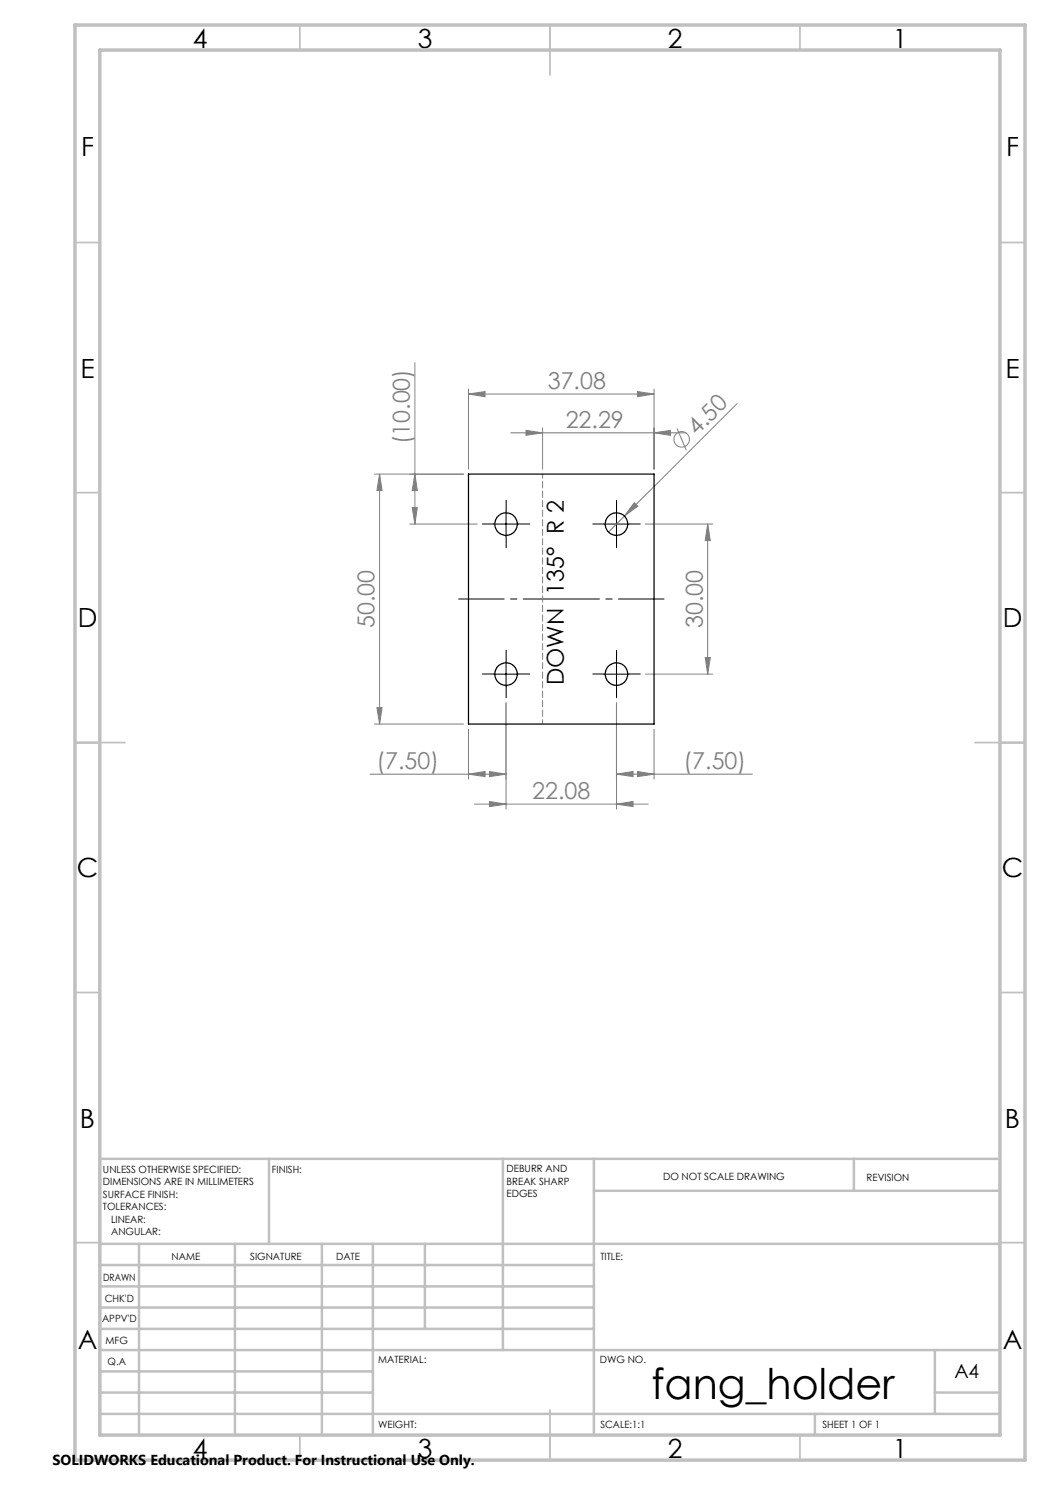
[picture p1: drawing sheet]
<svg xmlns="http://www.w3.org/2000/svg" width="210mm" height="297mm" viewBox="0 0 210 297" stroke-linecap="round" stroke-linejoin="round" font-family="sans-serif">
<g fill="none" stroke="#808080" stroke-width=".2">
<path d="M83 72.5v32.3M93.7 78.8l3.3-.5v1zM93.7 77.8v16M93.7 78.8h37.1M127.5 78.3l3.3 .5-3.3 .5zM130.8 77.8v16M75.9 94.8v50M75.9 94.8l.5 3.3h-1zM83 94.8l.5 3.3h-1.1zM92.7 94.8h-17.8M102.2 86.6h35M105.2 86.1l3.3 .5-3.3 .5z"/>
<path d="M108.5 85.6v8.2M130.8 86.6l3.3-.5v1zM135.4 85.7l1.9 4.4M147.4 80.7l-25.7 25.7M82 104.8h13.5M82.4 101.5h1.1l-.5 3.3zM126.9 100.5l.7 .7-2.7 2zM129 104.8h13.6M141.5 104.8v30M141.5 104.8l.6 3.3h-1.1zM129 134.8h13.6M141 131.5h1.1l-.6 3.3z"/>
<path d="M74 154.8h27.2M74.9 144.8h17.8M75.4 141.5h1l-.5 3.3zM93.7 154.8l3.3-.5v1zM93.7 145.8v10M97.9 154.3l3.3 .5-3.3 .5zM101.2 140.6v21.2M123.3 154.8l3.3-.5v1zM123.3 140.6v21.2M123.3 154.8h27.2M127.5 154.3l3.3 .5-3.3 .5zM130.8 145.8v10"/>
<path d="M94.9 160.8h34.7M97.9 160.3l3.3 .5-3.3 .5zM123.3 160.8l3.3-.5v1z"/>
<circle cx="136.3" cy="87.9" r="1.56"/>
</g>
<path d="M91.7 119.8h41.1" fill="none" stroke="#000" stroke-width=".2" stroke-dasharray="15.2 1.3 1.3 1.3" stroke-dashoffset="6.1"/>
<g fill="none" stroke="#000" stroke-width=".2" stroke-dasharray="15.2 1.3 1.3 1.3">
<path d="M98.7 104.8h-2.2M101.2 102.3v-2.2M101.2 107.3v2.3M103.7 104.8h2.3M120.8 104.8h-2.2M123.3 102.3v-2.2M123.3 107.3v2.3M125.8 104.8h2.3M98.7 134.8h-2.2M101.2 132.3v-2.2M101.2 137.3v2.3M103.7 134.8h2.3"/>
<path d="M120.8 134.8h-2.2M123.3 132.3v-2.2M123.3 137.3v2.3M125.8 134.8h2.3"/>
</g>
<path d="M98.7 104.8h5M101.2 102.3v5M120.8 104.8h5M123.3 102.3v5M98.7 134.8h5M101.2 132.3v5M120.8 134.8h5M123.3 132.3v5" fill="none" stroke="#000" stroke-width=".2"/>
<path d="M108.5 144.8v-50" fill="none" stroke="#808080" stroke-width=".2" stroke-dasharray="1.3 .6" stroke-dashoffset=".4"/>
<g fill="none" stroke="#c0c0c0" stroke-width=".35">
<path d="M60 5v5M110 5v10M160 5v5M15 48.5h5M200 48.5h5M15 98.5h5M200 98.5h5M15 148.5h10M195 148.5h10M15 198.5h5M200 198.5h5M15 248.5h5"/>
<path d="M200 248.5h5M60 287v5M110 282v10M160 287v5"/>
</g>
<g fill="none" stroke="#c0c0c0" stroke-width=".5">
<path d="M53.8 231.8v17M100.6 231.8v38.2M118.8 231.8v55.2M118.8 238.2h81.2M170.8 231.8v6.4M200 231.8h-180v55.2M20 248.8h180M20 257.3h98.8M20 253h98.8M27.8 248.8v38.2M47 248.8v38.2M64.4 248.8v38.2"/>
<path d="M74.6 248.8v38.2M85 248.8v17M20 265.8h98.8M20 261.5h98.8M20 278.5h54.6M20 274.3h54.6M20 270h180M187 278.5h13M187 270v12.8M20 282.8h180M163 282.8v4.2"/>
</g>
<path d="M15 5h190v287h-190zM20 10h180v277h-180z" fill="none" stroke="#c0c0c0" stroke-width=".7"/>
<g fill="#808080">
<path d="M126.9 100.5l.7 .7-2.7 2z"/>
<path d="M123.3 160.8l3.3-.5v1zM97.9 160.3l3.3 .5-3.3 .5z"/>
<path d="M93.7 78.8l3.3-.5v1zM127.5 78.3l3.3 .5-3.3 .5zM123.3 154.8l3.3-.5v1zM127.5 154.3l3.3 .5-3.3 .5zM93.7 154.8l3.3-.5v1zM97.9 154.3l3.3 .5-3.3 .5zM105.2 86.1l3.3 .5-3.3 .5zM130.8 86.6l3.3-.5v1z"/>
<path d="M82.4 101.5h1.1l-.5 3.3zM83 94.8l.5 3.3h-1.1z"/>
<path d="M75.9 94.8l.5 3.3h-1zM75.4 141.5h1l-.5 3.3zM141.5 104.8l.6 3.3h-1.1zM141 131.5h1.1l-.6 3.3z"/>
</g>
<g fill="none" stroke="#000" stroke-width=".25">
<path d="M93.7 94.8h37.1v50h-37.1z"/>
<circle cx="101.2" cy="104.8" r="2.26"/>
<circle cx="123.3" cy="104.8" r="2.26"/>
<circle cx="101.2" cy="134.8" r="2.25"/>
<circle cx="123.3" cy="134.8" r="2.25"/>
</g>
<text font-size="8.5" x="130.3" y="279.7">fang_holder</text>
<g font-size="5.3">
<text x="38.5" y="9.5">4</text>
<text x="83.5" y="9.5">3</text>
<text x="133.6" y="9.5">2</text>
<text x="178.6" y="9.5">1</text>
<text x="16.2" y="31.2">F</text>
<text x="201.2" y="31.2">F</text>
<text x="16.1" y="75.5">E</text>
<text x="201.1" y="75.5">E</text>
<text x="15.5" y="125.5">D</text>
<text x="200.5" y="125.5">D</text>
<text x="15.4" y="175.5">C</text>
<text x="200.4" y="175.5">C</text>
<text x="16" y="225.5">B</text>
<text x="201" y="225.5">B</text>
<text x="15.5" y="269.7">A</text>
<text x="200.5" y="269.7">A</text>
<text x="38.5" y="291.5">4</text>
<text x="83.5" y="291.5">3</text>
<text x="133.6" y="291.5">2</text>
<text x="178.6" y="291.5">1</text>
</g>
<g font-size="4.7" fill="#808080">
<text x="109.6" y="77.8">37.08</text>
<text x="82" y="88.9" transform="rotate(-90 82 88.9)">(10.00)</text>
<text x="113.1" y="85.5">22.29</text>
<text x="139.4" y="87.2" transform="rotate(-45 139.4 87.2)">4.50</text>
<text x="74.9" y="125.6" transform="rotate(-90 74.9 125.6)">50.00</text>
<text x="140.5" y="125.6" transform="rotate(-90 140.5 125.6)">30.00</text>
<text x="75.3" y="153.8">(7.50)</text>
<text x="136.7" y="153.8">(7.50)</text>
<text x="106.5" y="159.8">22.08</text>
</g>
<text font-size="4.7" x="112.8" y="137" transform="rotate(-90 112.8 137)">DOWN 135° R 2</text>
<text font-size="3.9" x="190.9" y="275.5">A4</text>
<text font-size="2.9" x="10.5" y="292.9">SOLIDWORKS Educational Product. For Instructional Use Only.</text>
<g font-size="2">
<text x="20.6" y="234.6">UNLESS OTHERWISE SPECIFIED:</text>
<text x="20.6" y="237.1">DIMENSIONS ARE IN MILLIMETERS</text>
<text x="20.6" y="239.6">SURFACE FINISH:</text>
<text x="54.4" y="234.6">FINISH:</text>
<text x="101.3" y="234.5">DEBURR AND</text>
<text x="101.3" y="237">BREAK SHARP</text>
<text x="101.3" y="239.5">EDGES</text>
<text x="132.6" y="236">DO NOT SCALE DRAWING</text>
<text x="173.3" y="236.2">REVISION</text>
<text x="20.6" y="242.1">TOLERANCES:</text>
<text x="22.2" y="244.6">LINEAR:</text>
<text x="22.2" y="247.1">ANGULAR:</text>
<text x="34.3" y="252">NAME</text>
<text x="50" y="251.9">SIGNATURE</text>
<text x="67.2" y="251.9">DATE</text>
<text x="120.1" y="251.9">TITLE:</text>
<text x="20.6" y="256.1">DRAWN</text>
<text x="20.9" y="260.3">CHK'D</text>
<text x="20.4" y="264.4">APPV'D</text>
<text x="21.1" y="268.8">MFG</text>
<text x="21.5" y="273">Q.A</text>
<text x="75.6" y="272.5">MATERIAL:</text>
<text x="120" y="272.5">DWG NO.</text>
<text x="75.6" y="285.5">WEIGHT:</text>
<text x="120.1" y="285.6">SCALE:1:1</text>
<text x="164.5" y="285.6">SHEET 1 OF 1</text>
</g>
</svg>
